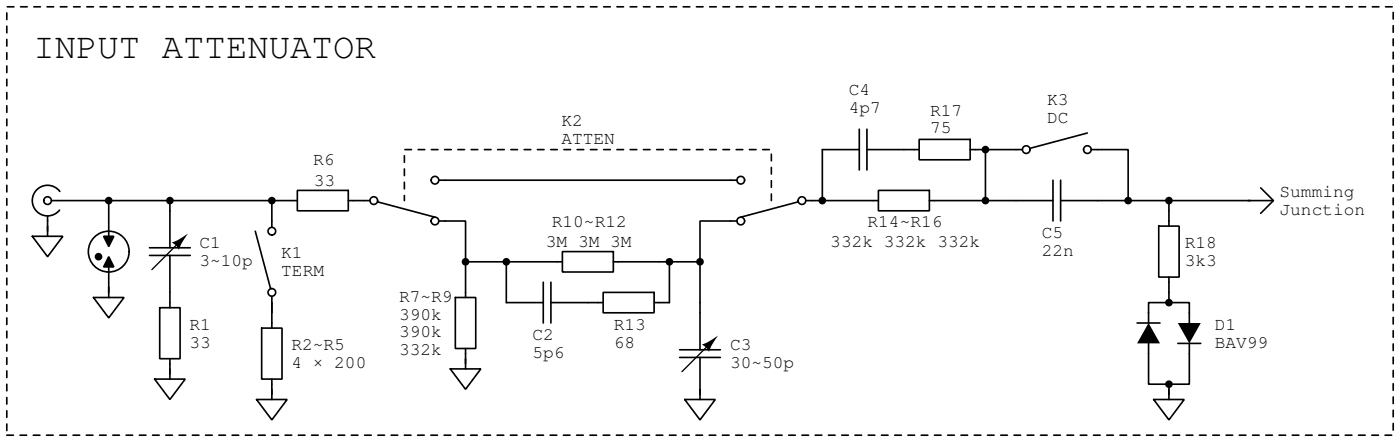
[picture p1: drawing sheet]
<svg xmlns="http://www.w3.org/2000/svg" width="291mm" height="92mm" viewBox="0 0 291 92" stroke-linecap="round" stroke-linejoin="round" font-family="sans-serif">
<g fill="none" stroke="#000" stroke-width=".34">
<path d="M12.4 39.7a3.2 3.2 0 0 0-4.6-.4 3.2 3.2 0 0 0-.1 4.6 3.2 3.2 0 0 0 4.7-.3M61.7 39.5h10.6v4.2h-10.6zM91.1 37.4h61.9M178.4 31h-7.7v10.6M178.4 26.8v8.5M180 31h10.9M180 26.8v8.5M182.4 39.5h10.6v4.2h-10.6zM190.9 28.9h10.5v4.3h-10.5zM201.4 31h10.9M204.6 31v10.6h-11.6M218.6 37.4v8.5"/>
<path d="M220.2 37.4v8.5M225.8 27.6l-11.9 3.2M226.6 31h7.6v10.6h-14M261.8 39l2.6 2.6-2.6 2.7M6.7 49h6.4l-3.2 4.3zM9.9 44.8v4.2M10.7 41.6h11.9v8.5M21.5 49h2.1l-1 2.2zM22.6 53.3l1 2.1h-2.1zM22.6 41.6h12.7v9.8M22.6 54.3v7.4M31 51.4h8.5"/>
<path d="M31 53h8.5M35.3 41.6h21.1v5.6M35.3 53v10.9M53 48l3.2 11.9M56.4 41.6h5.3M72.3 41.6h4.5M78.4 41.9l11.9 3.2M91.1 45.9h5.6v15.8M96.7 54.3h20.1M105.1 54.3v8.5h7.7M112.8 58.6v8.4M114.4 58.6v8.4"/>
<path d="M116.8 52.2h10.6v4.2h-10.6zM127.4 54.3h17.9v18.3M139 54.3v8.5h-3.2M153 45.9h-7.7v8.4M165.7 41.9l-11.9 3.2M167.3 41.6h15.1M204.6 41.6h14M234.2 41.6h8.5v5.3M240.6 46.9h4.2v10.6h-4.2zM242.7 41.6h21.7M242.7 57.5v5.3M19.4 61.7h6.4l-3.2 4.3z"/>
<path d="M32.1 78.7h6.4l-3.2 4.2zM33.2 63.9h4.2v10.5h-4.2zM35.3 74.4v4.3M54.3 68.1h4.3v10.6h-4.3zM56.4 61.5v6.6M56.4 78.7v4.2M93.5 76.6h6.3l-3.1 4.2zM94.5 61.7h4.3v10.6h-4.3zM96.7 72.3v4.3M114.4 62.8h10.8M125.2 60.7h10.6v4.2h-10.6zM141.1 72.6h8.5"/>
<path d="M141.1 74.2h8.5M145.3 74.2v8.7M236.1 67h4.8M238.5 67v-4.2h8.4v4.2M238.5 71.3v8.4h8.4v-8.4M242.7 79.7v3.2M244.6 71.3h4.7M53.3 82.9h6.3l-3.2 4.2zM142.2 82.9h6.3l-3.2 4.2zM239.5 82.9h6.4l-3.2 4.2z"/>
<circle cx="90.3" cy="37.4" r=".79"/>
<circle cx="153.8" cy="37.4" r=".79"/>
<circle cx="213.1" cy="31" r=".79"/>
<circle cx="225.8" cy="31" r=".79"/>
<circle cx="9.9" cy="41.6" r=".79"/>
<circle cx="22.6" cy="52.2" r="4.2"/>
<circle cx="56.4" cy="48" r=".79"/>
<circle cx="77.6" cy="41.6" r=".79"/>
<circle cx="90.3" cy="45.9" r=".79"/>
<circle cx="153.8" cy="45.9" r=".79"/>
<circle cx="166.5" cy="41.6" r=".79"/>
<circle cx="56.4" cy="60.7" r=".79"/>
</g>
<g fill="#000">
<path d="M21.5 49h2.1l-1 2.2zM22.6 53.3l1 2.1h-2.1zM238.5 67l2.4 4.3h-4.8zM244.6 67h4.7l-2.4 4.3z"/>
<path d="M35.7 50.3l1.5-.6 1.8-1.2-1.2 1.8-.7 1.5-.4-.7z" fill-rule="evenodd"/>
<path d="M145.7 71.5l1.6-.7 1.8-1.2-1.2 1.8-.7 1.6-.5-.7z" fill-rule="evenodd"/>
<circle cx="204.6" cy="31" r=".79"/>
<circle cx="20.5" cy="53.3" r=".79"/>
<circle cx="22.6" cy="41.6" r=".79"/>
<circle cx="35.3" cy="41.6" r=".79"/>
<circle cx="56.4" cy="41.6" r=".79"/>
<circle cx="96.7" cy="54.3" r=".79"/>
<circle cx="105.1" cy="54.3" r=".79"/>
<circle cx="139" cy="54.3" r=".79"/>
<circle cx="145.3" cy="54.3" r=".79"/>
<circle cx="170.7" cy="41.6" r=".79"/>
<circle cx="204.6" cy="41.6" r=".79"/>
<circle cx="234.2" cy="41.6" r=".79"/>
<circle cx="242.7" cy="41.6" r=".79"/>
<circle cx="242.7" cy="62.8" r=".79"/>
<circle cx="242.7" cy="79.7" r=".79"/>
</g>
<path d="M37.1 50.3l-5.6 5.7M147.2 71.5l-5.6 5.6" fill="none" stroke="#000" stroke-width=".28"/>
<path d="M1.4 1.4h287.9v88.9h-287.9zM160.2 41.6v-10.6h-76.2v10.6" fill="none" stroke="#000" stroke-width=".34" stroke-dasharray="1.4 1.4"/>
<text font-size="7.4" x="6.9" y="12">INPUT ATTENUATOR</text>
<g font-size="3.7">
<text x="176.2" y="19.7">C4</text>
<text x="176.2" y="23.4">4p7</text>
<text x="193.1" y="24">R17</text>
<text x="217.4" y="21.9">K3</text>
<text x="116.6" y="26.1">K2</text>
<text x="116.6" y="29.8">ATTEN</text>
<text x="193.1" y="27.7">75</text>
<text x="217.4" y="25.6">DC</text>
<text x="65" y="34.3">R6</text>
<text x="65.2" y="38.5">33</text>
<text x="265.7" y="40.9">Summing</text>
<text x="114.6" y="47">R10~R12</text>
<text x="180.1" y="47">R14~R16</text>
<text x="265.7" y="44.6">Junction</text>
<text x="41.4" y="51.5">C1</text>
<text x="58.4" y="53.6">K1</text>
<text x="113.4" y="51.2">3M 3M 3M</text>
<text x="172.4" y="51.2">332k 332k 332k</text>
<text x="216.3" y="49.4">C5</text>
<text x="216.3" y="53.1">22n</text>
<text x="246" y="51.5">R18</text>
<text x="41.4" y="55.2">3~10p</text>
<text x="58.4" y="57.3">TERM</text>
<text x="246" y="55.2">3k3</text>
<text x="82.9" y="62.6">R7~R9</text>
<text x="39.4" y="68.4">R1</text>
<text x="82.9" y="66.3">390k</text>
<text x="82.9" y="70">390k</text>
<text x="110.5" y="70.6">C2</text>
<text x="127.5" y="68.4">R13</text>
<text x="252.2" y="68.4">D1</text>
<text x="39.4" y="72.1">33</text>
<text x="60.5" y="72.7">R2~R5</text>
<text x="60.5" y="76.4">4 × 200</text>
<text x="82.9" y="73.7">332k</text>
<text x="110.5" y="74.3">5p6</text>
<text x="127.5" y="72.1">68</text>
<text x="151.6" y="72.7">C3</text>
<text x="151.6" y="76.4">30~50p</text>
<text x="252.2" y="72.1">BAV99</text>
</g>
</svg>
